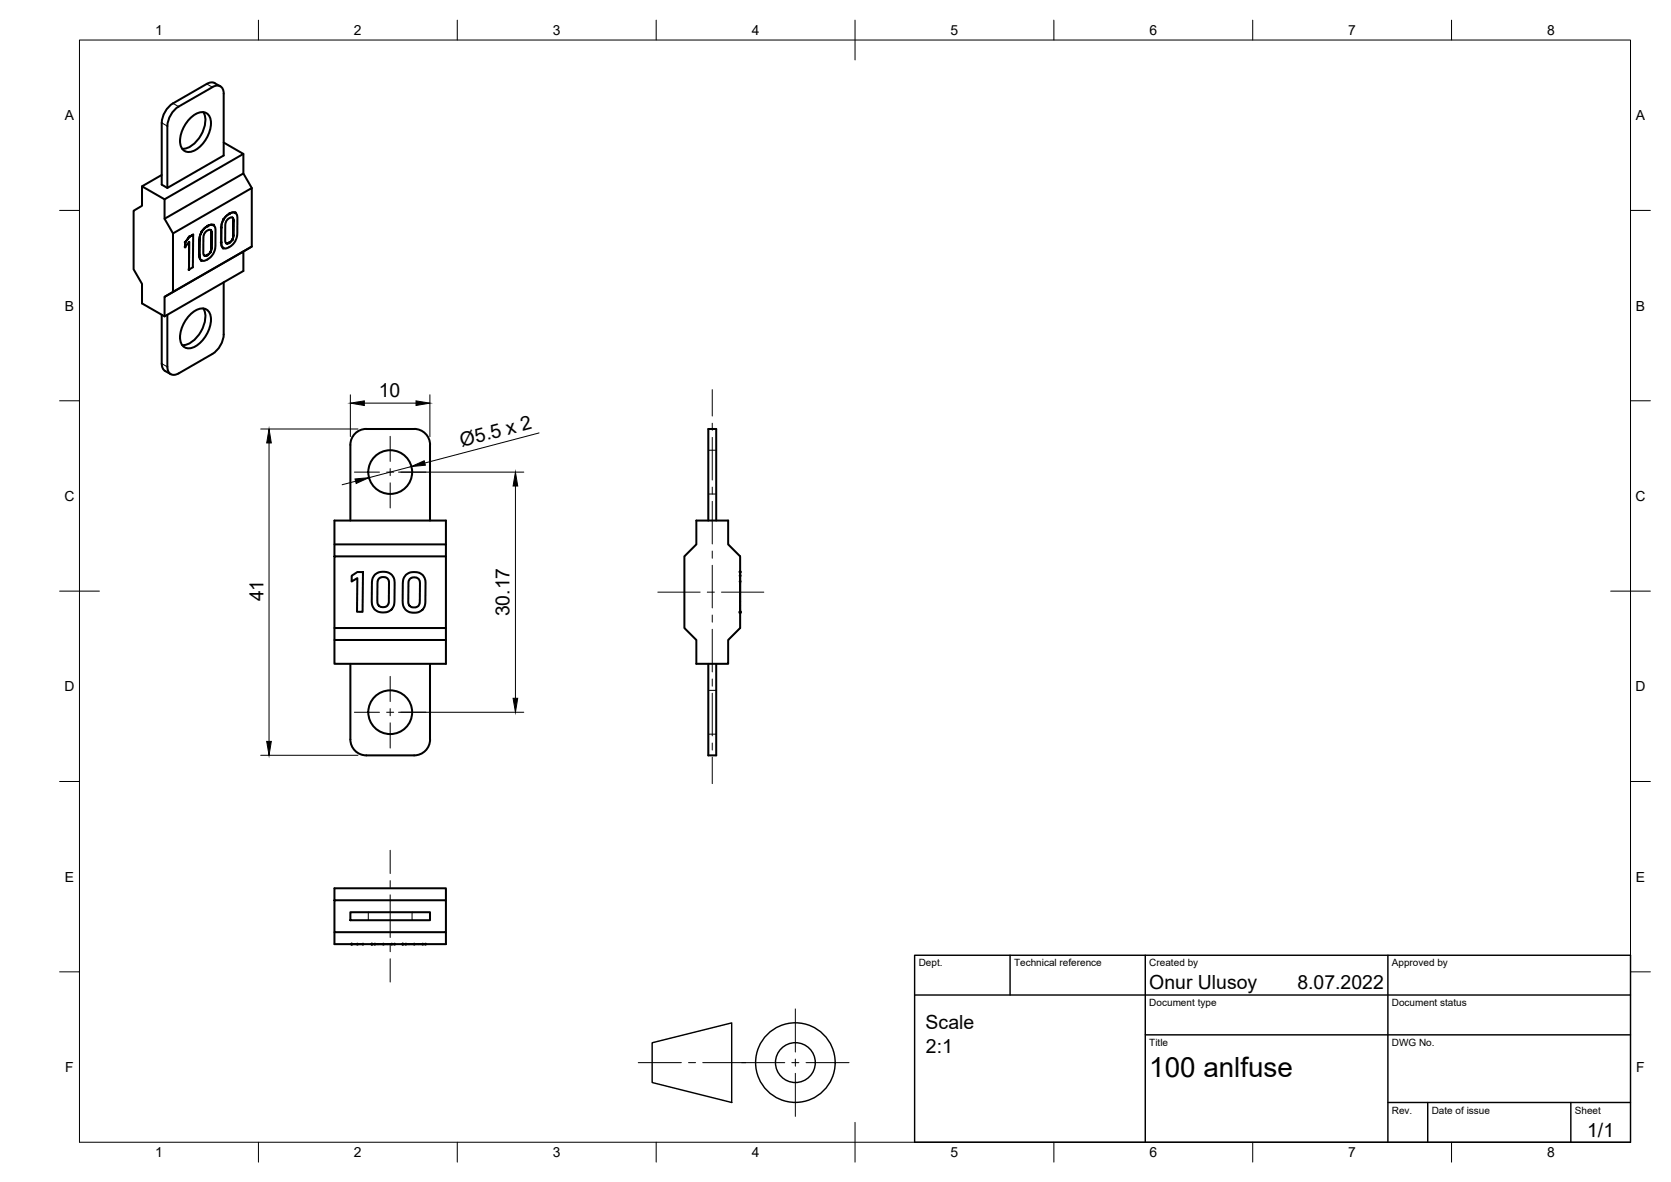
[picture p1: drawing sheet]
<svg xmlns="http://www.w3.org/2000/svg" width="420mm" height="297mm" viewBox="0 0 420 297" stroke-linecap="round" stroke-linejoin="round" font-family="sans-serif">
<!-- layer: Visible -->
<g fill="none" stroke="#000" stroke-width=".51">
<path d="M42.1 31.7v15.5M47.8 29.8a3.6 3.6 0 0 1 4.1-1.4 3.7 3.7 0 0 1 .9 4.3 7.6 7.6 0 0 1-5.1 5.5 2.32 2.32 0 0 1-2.4-2.8 8.6 8.6 0 0 1 2.5-5.6zM51.1 28.2a6.1 6.1 0 0 1-1.1 6.5l-.5 .7a4.8 4.8 0 0 1-3.7 2M53.4 21.9l-8.5 4.9a6.3 6.3 0 0 0-2.8 4.9M53.4 21.9a1.73 1.73 0 0 1 2-.2 1.73 1.73 0 0 1 .8 1.8M55.4 21.7a2.85 2.85 0 0 0-2.5-1l-9.4 5.3a6.3 6.3 0 0 0-2.8 4.9v15.5l1.4 .8 14.1-8.1v-15.6M56.2 35.8l5 2.9-19.8 11.4M61.2 38.7v4.9M35.7 46.8v4.9l-2.1 1.3v14.7l2.1 3.6v4.9l5.7 3.3 19.8-11.4v-4.9l-19.8 11.4M40.7 44l-5 2.8 5.7 3.3M41.4 50.1v4.9l2.1 3.7M43.5 58.7l19.8-11.4v14.7l-19.8 11.4z"/>
<path d="M48.6 59l-1 .5 1-.5-.1 8.2-1 .5M50.7 58.3l-.5 1.1-.1 .9 .1-.9zM51.3 57.5l.9-.7-.7 .5-.8 1zM52.2 56.8l.8-.3 .7 .1-.7-.1zM53 57.8l.2 .8zM53 57.8l-.4-.1-.6 .3-.6 .7-.2 .5-.1 4.6 .4 .5 .6-.2-.7 .1M53.7 56.6l.4 .5 .1 .6v4.1l-.3 1.3-.3 .7-1 1.1-1.1 .6h-.9M58.5 54.7l.2 .8zM58.5 54.7l-.4-.1-.7 .4-.7 1-.1 4.8 .4 .4 .6-.2-.7 .1M58.7 59.2l-.3 1zM58.7 59.2v-3.7v3.7M59.2 53.5l-.8-.1-1.2 .6-.9 1-.5 1-.2 1.2v3.9l.1 .7 .4 .5"/>
<path d="M59.2 53.5l.4 .4 .1 .8v3.9l-.3 1.5-.6 1.1-.9 .7-.9 .5-.9-.1M63.3 47.3l-2.1-3.7-19.8 11.4M40.7 79.1v12.3l.1 .9a2.88 2.88 0 0 0 2.1 1.7M42.1 79.1v13.1M43.5 73.4l-2.1 1.2v4.9M46.5 62.1l.1-1.2-.1 1.2M46.6 60.9l1-1.4-1 1.4M47.5 67.7l.1-6.9-.1 6.9M47.6 60.8l-1.1 1.3M47.8 79.1a3.6 3.6 0 0 1 4.1-1.3 3.7 3.7 0 0 1 .9 4.2 7.6 7.6 0 0 1-5.1 5.5 2.32 2.32 0 0 1-2.4-2.7 8.6 8.6 0 0 1 2.5-5.7zM50.1 64l.1 .8 .4 .7-.4-.7zM50.1 60.3v3.7z"/>
<path d="M51.1 77.5a6.1 6.1 0 0 1-1.1 6.6l-.5 .7a4.8 4.8 0 0 1-3.7 1.9M52.9 63.4l-.8 .7M53.2 62.3l-.3 1.1zM53.2 62.3v-3.7v3.7M56.2 71v13a6.3 6.3 0 0 1-2.8 4.9l-8.5 4.9a1.73 1.73 0 0 1-2 .2 1.73 1.73 0 0 1-.8-1.8M58.4 60.2l-.8 .8M63.3 62l-2.1 1.2M104.1 107.8h-12a4 4 0 0 0-4 4v19M104.1 107.8a4 4 0 0 1 4 4v19M84.1 139.8h28v18h-28zM84.1 136.8h28v3M112.1 136.8v-6h-28v9"/>
<path d="M175.1 130.8h8v6l3 3v18l-3 3v6h-8v-6l-3-3v-18l3-3zM178.1 130.8v-23h2v23M84.1 157.8v9h28v-6h-28M88.4 144.7l1.5-1 1.4 .1-.1 10-1.4-.1 .1-8.4-1.5 .8zM94.3 144.4l1.2-.7h1.7l1 .5 .8 1.1 .2 1.1-.1 5.4-.6 1.3-1 .6-1.3 .2-1.1-.2-.9-.6-.5-.7-.2-1.2v-5.1l.2-.9zM95.3 145.4l.6-.3h1l.6 .3 .3 .7v5.3l-.4 .8-.6 .3-1.3-.1-.6-.8v-5.1zM102 144.5l1.2-.7h1.7l1.4 .7 .5 .8 .2 1-.1 5.5-.7 1.5-.9 .5-1.5 .2-.9-.2-.9-.6-.6-.8-.2-1.3 .1-4.9 .2-.8zM103.1 145.5l.6-.4h.9l.7 .4 .3 .6-.1 5.4-.3 .8-.6 .3-1.2-.1-.4-.2-.3-.6v-5.3zM112.1 157.8v3M186.1 153.8v.2M186.1 143.7h.1M88.1 166.8v19a4 4 0 0 0 4 4h12"/>
<path d="M108.1 166.8v19a4 4 0 0 1-4 4M178.1 166.8v23h2v-23M84.1 226.2h28v8.1h-28zM84.1 226.2v-3h28v3M84.1 234.3v3h28v-3M88.1 229.2h20v2.1h-20zM93.5 237.3h5.7M101.3 237.3h5.7"/>
<circle cx="98.1" cy="118.6" r="5.5"/>
<circle cx="98.1" cy="179" r="5.5"/>
</g>
<!-- layer: Hidden -->
<g fill="#000" stroke="#000" stroke-width=".25">
<circle cx="186.1" cy="145" r=".11"/>
<circle cx="186.1" cy="152.3" r=".11"/>
<circle cx="186.1" cy="146.6" r=".11"/>
<circle cx="186.1" cy="144.5" r=".11"/>
<circle cx="186.1" cy="145.4" r=".11"/>
<circle cx="186.1" cy="145.3" r=".11"/>
<circle cx="186.1" cy="152.6" r=".11"/>
<circle cx="186.1" cy="146.5" r=".11"/>
<circle cx="186.1" cy="151" r=".11"/>
<circle cx="186.1" cy="152.2" r=".11"/>
<circle cx="186.1" cy="144.4" r=".11"/>
<circle cx="186.1" cy="151.2" r=".11"/>
<circle cx="186.1" cy="153.2" r=".11"/>
<circle cx="186.1" cy="151.1" r=".11"/>
<circle cx="186.1" cy="143.7" r=".11"/>
<circle cx="186.1" cy="143.8" r=".11"/>
<circle cx="186.1" cy="153.1" r=".11"/>
<circle cx="186.1" cy="145.5" r=".11"/>
<circle cx="186.1" cy="145.1" r=".11"/>
<circle cx="89.8" cy="237.3" r=".11"/>
<circle cx="89.9" cy="237.3" r=".11"/>
<circle cx="91.2" cy="237.3" r=".11"/>
<circle cx="94.2" cy="237.3" r=".11"/>
<circle cx="94.9" cy="237.3" r=".11"/>
<circle cx="95.2" cy="237.3" r=".11"/>
<circle cx="95.3" cy="237.3" r=".11"/>
<circle cx="96.3" cy="237.3" r=".11"/>
<circle cx="96.4" cy="237.3" r=".11"/>
<circle cx="97.4" cy="237.3" r=".11"/>
<circle cx="97.5" cy="237.3" r=".11"/>
<circle cx="97.8" cy="237.3" r=".11"/>
<circle cx="98.4" cy="237.3" r=".11"/>
<circle cx="99.2" cy="237.3" r=".11"/>
<circle cx="102" cy="237.3" r=".11"/>
<circle cx="102.7" cy="237.3" r=".11"/>
<circle cx="103" cy="237.3" r=".11"/>
<circle cx="103.1" cy="237.3" r=".11"/>
<circle cx="104.1" cy="237.3" r=".11"/>
<circle cx="104.2" cy="237.3" r=".11"/>
<circle cx="105.2" cy="237.3" r=".11"/>
<circle cx="105.3" cy="237.3" r=".11"/>
<circle cx="105.6" cy="237.3" r=".11"/>
<circle cx="106.2" cy="237.3" r=".11"/>
<circle cx="107" cy="237.3" r=".11"/>
</g>
<!-- layer: Visible -->
<g fill="#000" stroke="#000" stroke-width=".25">
<circle cx="47.6" cy="59.5" r=".24"/>
<circle cx="50.7" cy="58.3" r=".24"/>
<circle cx="52.2" cy="56.8" r=".24"/>
<circle cx="53.2" cy="58.6" r=".24"/>
<circle cx="53.7" cy="56.6" r=".24"/>
<circle cx="55.6" cy="57.2" r=".24"/>
<circle cx="56.2" cy="55.2" r=".24"/>
<circle cx="57.7" cy="53.7" r=".24"/>
<circle cx="58.7" cy="59.2" r=".24"/>
<circle cx="58.7" cy="55.5" r=".24"/>
<circle cx="59.2" cy="53.5" r=".24"/>
<circle cx="46.5" cy="62.1" r=".24"/>
<circle cx="46.6" cy="60.9" r=".24"/>
<circle cx="47.5" cy="67.7" r=".24"/>
<circle cx="50.1" cy="64" r=".24"/>
<circle cx="50.6" cy="65.5" r=".24"/>
<circle cx="52.1" cy="64.1" r=".24"/>
<circle cx="52.9" cy="63.4" r=".24"/>
<circle cx="53.2" cy="62.3" r=".24"/>
<circle cx="55.6" cy="60.9" r=".24"/>
<circle cx="56.1" cy="62.3" r=".24"/>
<circle cx="57.6" cy="61" r=".24"/>
<circle cx="58.4" cy="60.2" r=".24"/>
<circle cx="186.1" cy="153.9" r=".24"/>
<circle cx="186.1" cy="143.7" r=".24"/>
<circle cx="186.1" cy="146.1" r=".24"/>
<circle cx="186.1" cy="143.8" r=".24"/>
<circle cx="186.1" cy="153.8" r=".24"/>
<circle cx="186.1" cy="154" r=".24"/>
<circle cx="186.1" cy="153.7" r=".24"/>
<circle cx="186.1" cy="144.7" r=".24"/>
<circle cx="88.4" cy="237.3" r=".24"/>
<circle cx="89.8" cy="237.3" r=".24"/>
<circle cx="91.3" cy="237.3" r=".24"/>
<circle cx="93.5" cy="237.3" r=".24"/>
<circle cx="94.3" cy="237.3" r=".24"/>
<circle cx="96.4" cy="237.3" r=".24"/>
<circle cx="98.5" cy="237.3" r=".24"/>
<circle cx="99.2" cy="237.3" r=".24"/>
<circle cx="101.2" cy="237.3" r=".24"/>
<circle cx="101.3" cy="237.3" r=".24"/>
<circle cx="102" cy="237.3" r=".24"/>
<circle cx="104.2" cy="237.3" r=".24"/>
<circle cx="106.3" cy="237.3" r=".24"/>
<circle cx="107" cy="237.3" r=".24"/>
</g>
<!-- layer: Hidden -->
<path d="M178.1 113.1h2M178.1 124.1h2M178.1 173.5h2M178.1 184.5h2M92.6 229.2v2.1M103.6 229.2v2.1" fill="none" stroke="#000" stroke-width=".25"/>
<!-- layer: Visible Narrow -->
<path d="M40.7 30.9l1.4 .8M43.5 26l1.4 .8M52 21.1l1.4 .8M40.7 91.4l1.4 .8" fill="none" stroke="#000" stroke-width=".25"/>
<!-- layer: Border -->
<g fill="none" stroke="#000" stroke-width=".25">
<path d="M20 10.1h390v276.9h-390zM65 5.1v5M115 5.1v5M165 5.1v5M215 5.1v10M265 5.1v5M315 5.1v5M365 5.1v5M15 52.9h5M410 52.9h5M15 100.7h5M410 100.7h5"/>
<path d="M15 148.6h10M405 148.6h10M15 196.4h5M410 196.4h5M15 244.2h5M410 244.2h5M65 287v5M115 287v5M165 287v5M215 282.1v9.9M265 287v5M315 287v5"/>
<path d="M365 287v5"/>
</g>
<!-- layer: TitleBlock -->
<path d="M230 240.1h180v46.9h-180zM230 250h180M254 240.1v9.9M288 240.1v46.9M349 240.1v46.9M288 260.1h122M349 277.1h61M359 277.1v9.9M395 277.1v9.9" fill="none" stroke="#000" stroke-width=".36"/>
<!-- layer: Dimensions -->
<path d="M88.1 99.2v10.5M108.1 99.2v10.5M65.6 107.8h24.4M67.6 111.3v75M91.6 101.3h13M100.2 118.6h31.5M103.4 117.2l-10.6 2.8M135.5 108.8l-28.7 7.6M89.4 120.9l-3.4 .9M129.6 122.1v53.4M100.2 179h31.5M65.6 189.8h24.4" fill="none" stroke="#000" stroke-width=".25"/>
<path d="M67.6 107.8l.6 3.5h-1.1zM88.1 101.3l3.5-.6v1.2zM104.6 100.7l3.5 .6-3.5 .6zM103.4 117.2l3.3-1.4 .3 1.1zM89.3 120.4l3.5-.4-3.2 1.5zM129.6 118.6l.6 3.5h-1.2zM129 175.5h1.2l-.6 3.5zM67.1 186.3h1.1l-.6 3.5z" fill="#000" stroke="#000" stroke-width=".25"/>
<!-- layer: Center Lines -->
<g fill="none" stroke="#000" stroke-width=".25">
<path d="M179.1 97.9v6.6M89.1 118.6h6.3M97.2 118.6h1.8M98.1 109.7v6.3M98.1 117.8v1.7M100.8 118.6h6.3M179.1 106.3v1.8M179.1 109.9v10.7M98.1 121.3v6.3M179.1 122.4v1.8M179.1 126v10.7M179.1 138.5v1.8"/>
<path d="M165.4 148.8h10.6M177.8 148.8h1.8M179.1 142.1v10.7M179.1 154.6v1.7M179.1 158.1v10.8M181.4 148.8h10.6M89.1 179h6.3M97.2 179h1.8M98.1 170v6.3M98.1 178.1v1.8M100.8 179h6.3M179.1 170.6v1.8"/>
<path d="M179.1 174.2v10.7M98.1 181.7v6.3M179.1 186.7v1.8M179.1 190.3v6.6M98.1 213.7v5.8M98.1 221.3v1.8M98.1 224.9v10.7M98.1 237.4v1.8M98.1 240.9v5.9M200 253.5v10.9M160.5 267h10.8M173.1 267h1.8"/>
<path d="M176.7 267h20.6M199.1 267h1.8M200 266.2v1.7M200 269.7v10.9M202.7 267h10.8"/>
</g>
<!-- layer: Sketch4 -->
<g fill="none" stroke="#000" stroke-width=".36">
<path d="M164 262.1l20-5v20l-20-5.1z"/>
<circle cx="200" cy="267" r="10"/>
<circle cx="200" cy="267" r="5"/>
</g>
<text font-size="7" x="289" y="270.6">100 anlfuse</text>
<g font-size="4.9">
<text x="95.2" y="99.9">10</text>
<text x="116.2" y="112.3" transform="rotate(-15 116.2 112.3)">Ø5.5 x 2</text>
<text x="66.3" y="151.1" transform="rotate(-90 66.3 151.1)">41</text>
<text x="128.1" y="154.9" transform="rotate(-90 128.1 154.9)">30.17</text>
<text x="289" y="248.5">Onur Ulusoy</text>
<text x="326.2" y="248.5">8.07.2022</text>
<text x="232.7" y="258.7">Scale</text>
<text x="232.8" y="264.5">2:1</text>
<text x="399.1" y="285.7">1/1</text>
</g>
<g font-size="3.5">
<text x="39" y="8.8">1</text>
<text x="89" y="8.8">2</text>
<text x="139" y="8.8">3</text>
<text x="189" y="8.8">4</text>
<text x="239" y="8.8">5</text>
<text x="289" y="8.8">6</text>
<text x="339" y="8.8">7</text>
<text x="389" y="8.8">8</text>
<text x="16.3" y="30.2">A</text>
<text x="411.3" y="30.2">A</text>
<text x="16.3" y="78">B</text>
<text x="411.3" y="78">B</text>
<text x="16.2" y="125.9">C</text>
<text x="411.2" y="125.9">C</text>
<text x="16.2" y="173.7">D</text>
<text x="411.2" y="173.7">D</text>
<text x="16.3" y="221.6">E</text>
<text x="411.3" y="221.6">E</text>
<text x="16.4" y="269.4">F</text>
<text x="411.4" y="269.4">F</text>
<text x="39" y="290.8">1</text>
<text x="89" y="290.8">2</text>
<text x="139" y="290.8">3</text>
<text x="189" y="290.8">4</text>
<text x="239" y="290.8">5</text>
<text x="289" y="290.8">6</text>
<text x="339" y="290.8">7</text>
<text x="389" y="290.8">8</text>
</g>
<g font-size="2.5">
<text x="231" y="242.9">Dept.</text>
<text x="255" y="242.9">Technical reference</text>
<text x="289" y="242.9">Created by</text>
<text x="350" y="242.9">Approved by</text>
<text x="289" y="252.8">Document type</text>
<text x="350" y="252.8">Document status</text>
<text x="289" y="262.9">Title</text>
<text x="350" y="262.9">DWG No.</text>
<text x="350" y="279.9">Rev.</text>
<text x="360" y="279.9">Date of issue</text>
<text x="396" y="279.9">Sheet</text>
</g>
</svg>
